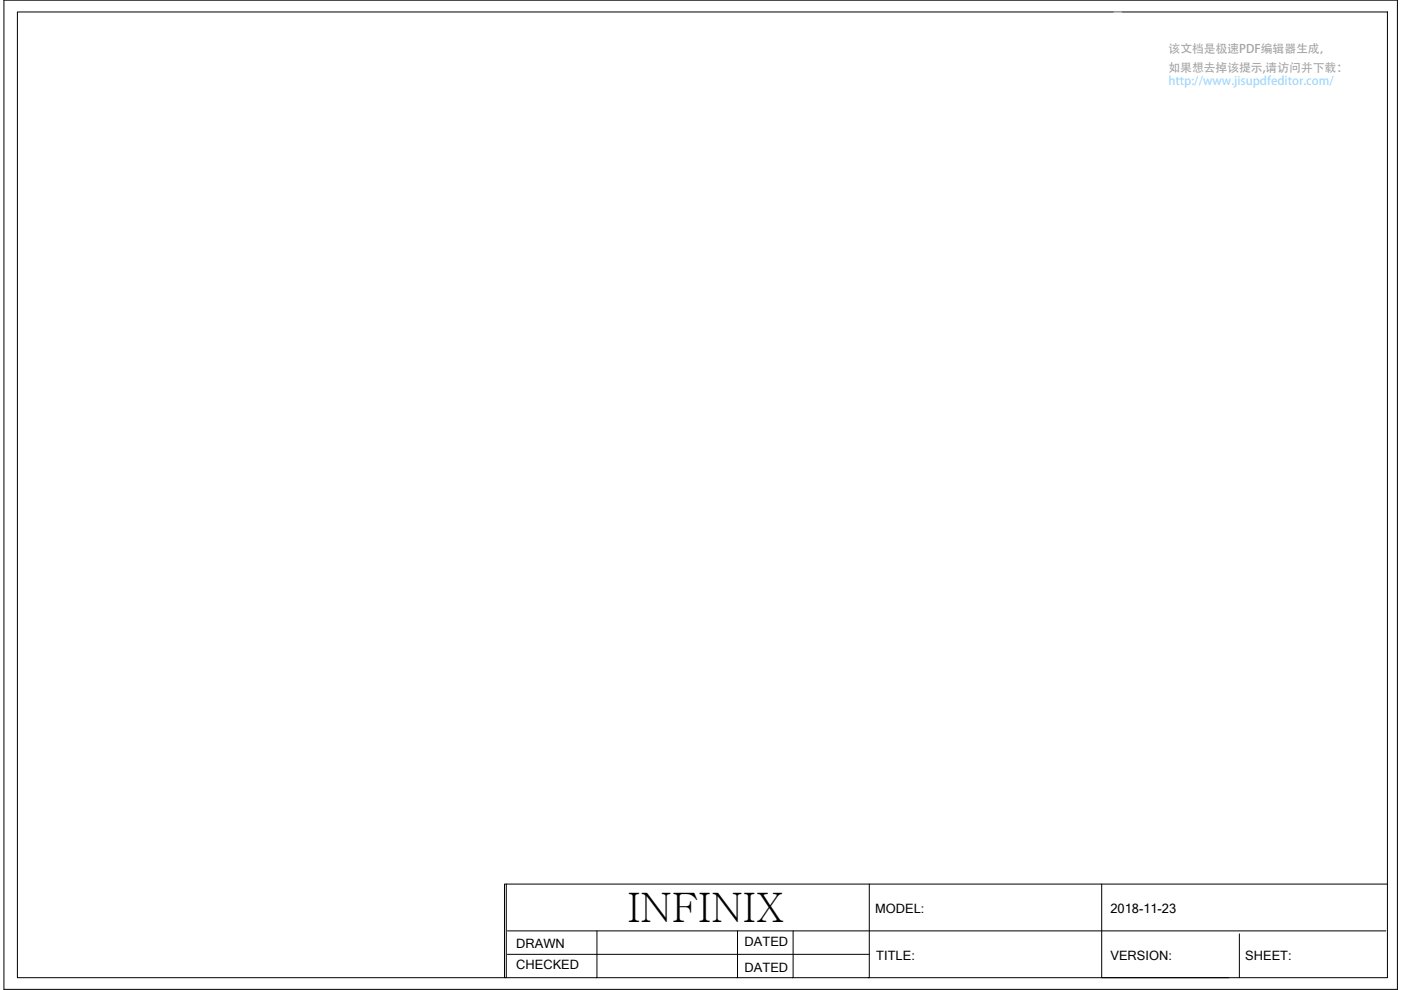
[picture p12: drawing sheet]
<svg xmlns="http://www.w3.org/2000/svg" width="297mm" height="210mm" viewBox="0 0 297 210" stroke-linecap="round" stroke-linejoin="round" font-family="sans-serif">
<path d="M.8 0h295.5v209.8h-295.5zM3.7 2.5h290.5v204.9h-290.5zM107.3 187.5v19.9h-.1M107.6 197.4h186.2M126.6 197.4v10h-.2M156.4 197.4v10h-.2M168.2 197.4l-.2 10M184.3 187.5v19.9h-.2M233.6 187.5v19.9h26.9M262.8 198.1v9.3M294.2 187.5h-187.2v19.9M107.6 202.4h76.7" fill="none" stroke="#000" stroke-width=".21"/>
<g fill="#fff">
<path d="M236.1 2.4h1.8v21.4h-1.8z"/>
<circle cx="231.6" cy="8.2" r="2.91"/>
</g>
<text font-size="8.6" x="133" y="195.5">INFINIX</text>
<g font-size="2.7">
<text x="185.6" y="193.7">MODEL:</text>
<text x="235.4" y="193.7">2018-11-23</text>
<text x="109.5" y="201.2">DRAWN</text>
<text x="157.9" y="200.6">DATED</text>
<text x="185.8" y="203.7">TITLE:</text>
<text x="235.4" y="203.7">VERSION:</text>
<text x="264" y="203.7">SHEET:</text>
<text x="109.5" y="205.5">CHECKED</text>
<text x="157.9" y="206.2">DATED</text>
</g>
<g font-size="2.5" fill="#666">
<text x="247.8" y="11.2">该文档是极速PDF编辑器生成，</text>
<text x="247.7" y="15.4">如果想去掉该提示,请访问并下载：</text>
</g>
<text font-size="2.5" fill="#63befe" x="247.7" y="18.1">http://www.jisupdfeditor.com/</text>
</svg>
